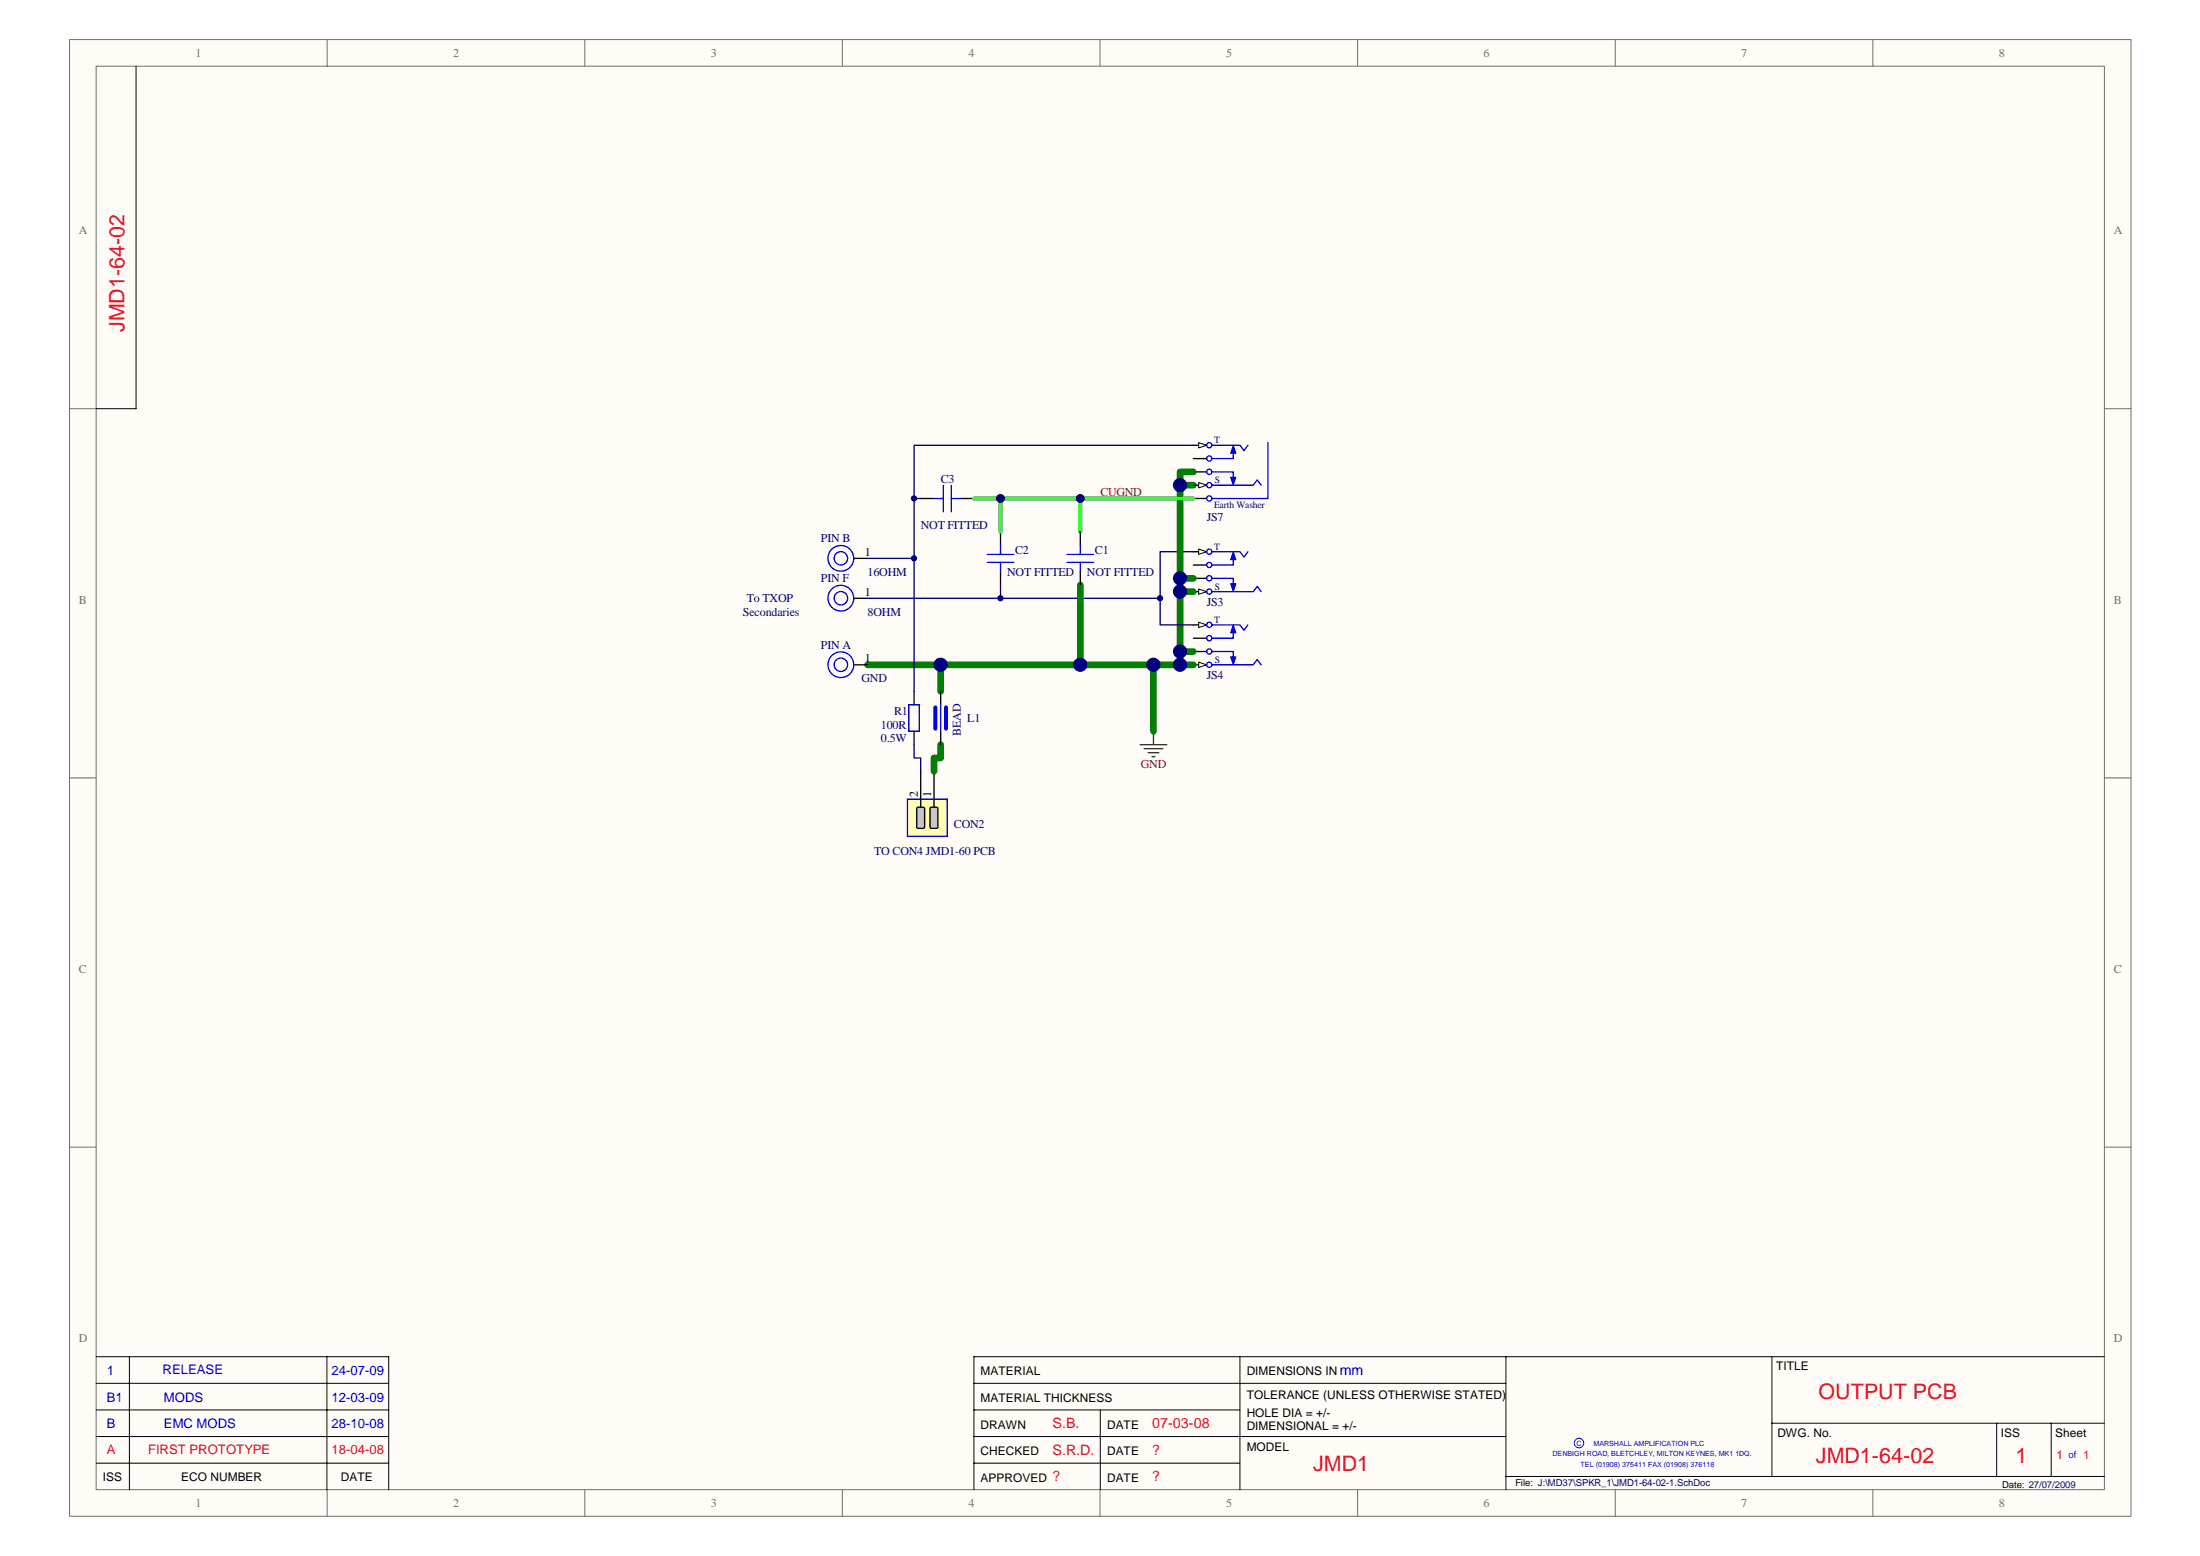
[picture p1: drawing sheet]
<svg xmlns="http://www.w3.org/2000/svg" width="420mm" height="297mm" viewBox="0 0 420 297" stroke-linecap="round" stroke-linejoin="round" font-family="sans-serif">
<path d="M13.3 7.6h393.7v281.9h-393.7z" fill="#fffcf8"/>
<path d="M13.3 7.6h393.7v281.9h-393.7z" fill="none" stroke="#706f64" stroke-width=".19"/>
<path d="M18.4 12.7h383.5v271.7h-383.5z" fill="#fffcf8"/>
<g fill="none" stroke="#706f64" stroke-width=".19">
<path d="M18.4 12.6h383.5v271.8h-383.5zM62.5 7.5v5.1M111.7 7.5v5.1M160.9 7.5v5.1M210.1 7.5v5.1M259.3 7.5v5.1M308.5 7.5v5.1M357.7 7.5v5.1M13.3 78h5.1M401.9 78h5.1M13.3 148.5h5.1M401.9 148.5h5.1"/>
<path d="M13.3 219h5.1M401.9 219h5.1M62.5 284.4v5.1M111.7 284.4v5.1M160.9 284.4v5.1M210.1 284.4v5.1M259.3 284.4v5.1M308.5 284.4v5.1M357.7 284.4v5.1"/>
</g>
<g fill="none" stroke="#000" stroke-width=".19">
<path d="M26 12.6v65.4h-7.6M18.4 259h55.8v25.4M24.7 259v25.4M62.4 259v25.4M236.8 259v25.4M287.6 259h-101.6v25.4M338.4 259v22.9M401.9 259h-114.3v25.4M18.4 264.1h55.8M18.4 269.2h55.8M18.4 274.2h55.8M18.4 279.3h55.8"/>
<path d="M186 264.1h101.6M186 269.2h50.8M186 274.2h101.6M186 279.3h50.8M210.1 269.2v15.2M338.4 271.7h63.5M381.3 271.7v10.2M391.7 271.7v10.2M287.6 281.9h114.3"/>
</g>
<path d="M300.7 275.4a.9 .9 0 0 1 1.3-.7 .9 .9 0 0 1 0 1.5 .9 .9 0 0 1-1.3-.7" fill="none" stroke="#00f" stroke-width=".19"/>
<path d="M227.9 105.3h2.6" fill="none" stroke="#000" stroke-width=".25"/>
<path d="M228.9 104.8l1.6 .5-1.6 .5z" fill="#fffcf8" stroke="#000" stroke-width=".19"/>
<g fill="none" stroke="#00f" stroke-width=".25">
<path d="M231.5 105.3h5.3l.8 1 .7-1"/>
<circle cx="230.9" cy="105.3" r=".5"/>
</g>
<path d="M227.9 112.9h2.6" fill="none" stroke="#000" stroke-width=".25"/>
<path d="M228.9 112.4l1.6 .5-1.6 .6z" fill="#fffcf8" stroke="#000" stroke-width=".19"/>
<g fill="none" stroke="#00f" stroke-width=".25">
<path d="M231.5 112.9h7.8l.8-1 .8 1M231.5 110.4h4v1.8M235.5 106.1v1.8h-4"/>
<circle cx="230.9" cy="112.9" r=".5"/>
<circle cx="230.9" cy="110.4" r=".5"/>
<circle cx="230.9" cy="107.9" r=".5"/>
</g>
<path d="M227.9 110.4h2.6M227.9 107.9h2.6M227.9 119.3h2.6" fill="none" stroke="#000" stroke-width=".25"/>
<g fill="#00f" stroke="#00f" stroke-width=".19">
<path d="M235 111.4h1l-.5 1.5z"/>
<path d="M235.5 105.3l.5 1.5h-1z"/>
</g>
<path d="M228.9 118.8l1.6 .5-1.6 .5z" fill="#fffcf8" stroke="#000" stroke-width=".19"/>
<g fill="none" stroke="#00f" stroke-width=".25">
<path d="M231.5 119.3h5.3l.8 1 .7-1"/>
<circle cx="230.9" cy="119.3" r=".5"/>
</g>
<path d="M227.9 126.9h2.6" fill="none" stroke="#000" stroke-width=".25"/>
<path d="M228.9 126.4l1.6 .5-1.6 .5z" fill="#fffcf8" stroke="#000" stroke-width=".19"/>
<g fill="none" stroke="#00f" stroke-width=".25">
<path d="M161.9 106.6a1.29 1.29 0 0 0-2-1.1 1.29 1.29 0 0 0 0 2.3 1.29 1.29 0 0 0 2-1.1M161.9 114.2a1.29 1.29 0 0 0-2-1 1.29 1.29 0 0 0 0 2.2 1.29 1.29 0 0 0 2-1.1M163 106.8a2.46 2.46 0 0 0-3.3-2.5 2.46 2.46 0 0 0-.8 4.1 2.46 2.46 0 0 0 4-1l.1-.6M163 114.4a2.46 2.46 0 0 0-3.3-2.5 2.46 2.46 0 0 0-.8 4.1 2.46 2.46 0 0 0 4-1l.1-.6M161.9 126.9a1.29 1.29 0 0 0-2-1 1.29 1.29 0 0 0 0 2.2 1.29 1.29 0 0 0 2-1.1M163 127.1a2.46 2.46 0 0 0-3.3-2.5 2.46 2.46 0 0 0-.8 4.1 2.46 2.46 0 0 0 4-1l.1-.6M231.5 126.9h7.8l.8-1 .8 1M231.5 124.4h4v1.8M235.5 120.1v1.7h-4"/>
<circle cx="230.9" cy="124.4" r=".5"/>
<circle cx="230.9" cy="126.9" r=".5"/>
<circle cx="230.9" cy="121.8" r=".5"/>
</g>
<path d="M163.1 106.6h2.6M163.1 114.2h2.6M163.1 126.9h2.6M227.9 124.4h2.6M227.9 121.8h2.6" fill="none" stroke="#000" stroke-width=".25"/>
<g fill="#00f" stroke="#00f" stroke-width=".19">
<path d="M235 125.4h1l-.5 1.5z"/>
<path d="M235.5 119.3l.5 1.5h-1z"/>
</g>
<path d="M220.3 139.6v2.6M217.8 142.2h5M218.5 142.9h3.6M219.3 143.7h2M220 144.4h.5" fill="none" stroke="#800000" stroke-width=".25"/>
<path d="M227.9 92.6h-2.5v20.3M227.9 112.9h-2.5v14M165.7 126.9h54.6v12.7M220.3 126.9h7.6" fill="none" stroke="#008000" stroke-width="1.3"/>
<path d="M174.6 106.6v25.4M227.9 105.3h-6.3v14h6.3" fill="none" stroke="#000080" stroke-width=".25"/>
<path d="M173.3 152.6v7.1h7.6v-7.1z" fill-rule="evenodd" fill="#ffffb0" stroke="#00f" stroke-width=".25"/>
<path d="M175.8 147.2v6.9M178.4 147.2v6.9" fill="none" stroke="#000" stroke-width=".25"/>
<g fill="#c0c0c0" stroke="#000" stroke-width=".25">
<path d="M177.7 154.1h1.2l.2 .2v3.6l-.2 .2h-1l-.3-.2v-3.6z" fill-rule="evenodd"/>
<path d="M175.1 154.2l.2-.1h1l.3 .2v3.6l-.3 .2h-1l-.2-.2z" fill-rule="evenodd"/>
</g>
<path d="M227.9 85h2.6" fill="none" stroke="#000" stroke-width=".25"/>
<path d="M228.9 84.5l1.6 .5-1.6 .5z" fill="#fffcf8" stroke="#000" stroke-width=".19"/>
<path d="M227.9 95.2h2.6M227.9 92.6h2.6" fill="none" stroke="#000" stroke-width=".25"/>
<g fill="none" stroke="#00f" stroke-width=".25">
<path d="M231.5 85h5.3l.8 1 .7-1M231.5 95.2h10.6"/>
<circle cx="230.9" cy="95.2" r=".5"/>
<circle cx="230.9" cy="85" r=".5"/>
</g>
<path d="M228.9 92.1l1.6 .5-1.6 .5z" fill="#fffcf8" stroke="#000" stroke-width=".19"/>
<g fill="none" stroke="#00f" stroke-width=".25">
<path d="M178.4 95.2h1.8M180.2 92.6v5.1M181.7 92.6v5.1M181.7 95.2h1.8M231.5 92.6h7.8l.8-1 .8 1M231.5 90.1h4v1.8M235.5 85.8v1.7h-4M242.1 84.5v10.7M188.5 105.8h5.1M188.5 107.4h5.1M191.1 104.1v1.7M191.1 107.4v1.7"/>
<path d="M203.8 105.8h5.1M203.8 107.4h5.1M206.3 104.1v1.7M206.3 107.4v1.7M173.6 134.5h2v5.1h-2zM179.7 134.5v5.1"/>
<circle cx="230.9" cy="92.6" r=".5"/>
<circle cx="230.9" cy="87.5" r=".5"/>
<circle cx="230.9" cy="90.1" r=".5"/>
</g>
<path d="M175.8 95.2h2.6M183.5 95.2h2.5M227.9 90.1h2.6M227.9 87.5h2.6M191.1 101.5v2.6M191.1 109.1v2.6M206.3 101.5v2.6M206.3 109.1v2.6M174.6 132v2.5M174.6 139.6v2.6M179.7 132v2.5M179.7 139.6v2.6" fill="none" stroke="#000" stroke-width=".25"/>
<g fill="#00f" stroke="#00f" stroke-width=".19">
<path d="M235 91.1h1l-.5 1.5z"/>
<path d="M235.5 85l.5 1.5h-1z"/>
</g>
<path d="M174.6 95.2h1.2M227.9 85h-53.3v21.6h-8.9M165.7 114.2h55.9M191.1 111.7v2.5M174.6 142.2v2.5h1.2v2.5" fill="none" stroke="#000080" stroke-width=".25"/>
<path d="M186 95.2h5.1M206.3 95.2h-15.2v6.3M227.9 95.2h-21.6v6.3" fill="none" stroke="#0f0" stroke-width=".76"/>
<path d="M227.9 90.1h-2.5v2.5M206.3 111.7v15.2M225.4 110.4h2.5M179.7 126.9v5.1M225.4 124.4h2.5M179.7 142.2v2.5h-1.3v2.5" fill="none" stroke="#008000" stroke-width="1.3"/>
<path d="M178.6 135v4.1M180.7 135v4.1" fill="none" stroke="#00f" stroke-width=".76"/>
<g fill="#000080" stroke="#000080" stroke-width=".19">
<circle cx="174.6" cy="106.6" r=".5"/>
<circle cx="174.6" cy="95.2" r=".5"/>
<circle cx="179.6" cy="126.9" r="1.26"/>
<circle cx="191.1" cy="114.2" r=".5"/>
<circle cx="191.1" cy="95.2" r=".75"/>
<circle cx="206.3" cy="126.9" r="1.26"/>
<circle cx="206.3" cy="95.2" r=".75"/>
<circle cx="220.3" cy="126.9" r="1.26"/>
<circle cx="221.5" cy="114.2" r=".5"/>
<circle cx="225.4" cy="126.9" r="1.26"/>
<circle cx="225.4" cy="124.4" r="1.26"/>
<circle cx="225.4" cy="112.9" r="1.26"/>
<circle cx="225.4" cy="110.4" r="1.26"/>
<circle cx="225.4" cy="92.6" r="1.26"/>
</g>
<g font-size="4.1" fill="#ee0e22">
<text x="23.8" y="63.4" transform="rotate(-90 23.8 63.4)">JMD1-64-02</text>
<text x="347.3" y="267">OUTPUT PCB</text>
<text x="250.8" y="280.7">JMD1</text>
<text x="346.8" y="279.2">JMD1-64-02</text>
<text x="384.9" y="279.2">1</text>
</g>
<text font-size="2.7" fill="#00f" x="255.9" y="262.5">mm</text>
<g font-size="2.7" fill="#ee0e22">
<text x="201" y="272.6">S.B.</text>
<text x="220.1" y="272.6">07-03-08</text>
<text x="201" y="277.7">S.R.D.</text>
<text x="220.1" y="277.7">?</text>
<text x="201" y="282.8">?</text>
<text x="220.1" y="282.8">?</text>
</g>
<g font-size="2.5" fill="#00f">
<text x="20.4" y="262.5">1</text>
<text x="31.1" y="262.3">RELEASE</text>
<text x="63.3" y="262.5">24-07-09</text>
<text x="20.4" y="267.6">B1</text>
<text x="31.3" y="267.6">MODS</text>
<text x="63.3" y="267.6">12-03-09</text>
<text x="20.4" y="272.7">B</text>
<text x="31.3" y="272.7">EMC MODS</text>
<text x="63.3" y="272.7">28-10-08</text>
</g>
<g font-size="2.5" fill="#ee0e22">
<text x="20.4" y="277.5">A</text>
<text x="28.3" y="277.5">FIRST PROTOTYPE</text>
<text x="63.3" y="277.5">18-04-08</text>
</g>
<g font-size="2.3" fill="#706f64">
<text x="37.3" y="10.8">1</text>
<text x="86.5" y="10.8">2</text>
<text x="135.8" y="10.8">3</text>
<text x="184.9" y="10.8">4</text>
<text x="234.2" y="10.8">5</text>
<text x="283.3" y="10.8">6</text>
<text x="332.6" y="10.8">7</text>
<text x="381.8" y="10.8">8</text>
<text x="15" y="44.7">A</text>
<text x="403.7" y="44.7">A</text>
<text x="15.1" y="115.2">B</text>
<text x="403.7" y="115.2">B</text>
<text x="15.1" y="185.7">C</text>
<text x="403.7" y="185.7">C</text>
<text x="15" y="256.2">D</text>
<text x="403.7" y="256.2">D</text>
<text x="37.3" y="287.7">1</text>
<text x="86.5" y="287.7">2</text>
<text x="135.8" y="287.7">3</text>
<text x="184.9" y="287.7">4</text>
<text x="234.2" y="287.7">5</text>
<text x="283.3" y="287.7">6</text>
<text x="332.6" y="287.7">7</text>
<text x="381.8" y="287.7">8</text>
</g>
<g font-size="2.3" fill="#000080">
<text x="179.7" y="92.1">C3</text>
<text x="175.8" y="101">NOT FITTED</text>
<text x="230.5" y="99.5">JS7</text>
<text x="156.8" y="103.5">PIN B</text>
<text x="193.9" y="105.8">C2</text>
<text x="209.1" y="105.8">C1</text>
<text x="156.8" y="111.2">PIN F</text>
<text x="165.7" y="109.9">16OHM</text>
<text x="192.4" y="109.9">NOT FITTED</text>
<text x="207.6" y="109.9">NOT FITTED</text>
<text x="141.9" y="117.5">Secondaries</text>
<text x="142.6" y="115">To TXOP</text>
<text x="165.7" y="117.5">8OHM</text>
<text x="230.5" y="115.7">JS3</text>
<text x="156.8" y="123.9">PIN A</text>
<text x="164.5" y="130.2">GND</text>
<text x="230.5" y="129.7">JS4</text>
<text x="170.8" y="136.6">R1</text>
<text x="184.7" y="137.8">L1</text>
<text x="168.2" y="139.1">100R</text>
<text x="168.2" y="141.6">0.5W</text>
<text x="183.5" y="140.5" transform="rotate(-90 183.5 140.5)">BEAD</text>
<text x="182.2" y="158.2">CON2</text>
<text x="167" y="163.2">TO CON4 JMD1-60 PCB</text>
</g>
<g font-size="2.3" fill="#800000">
<text x="210.2" y="94.7">CUGND</text>
<text x="217.9" y="146.7">GND</text>
</g>
<g font-size="2.3">
<text x="165.2" y="106.1">1</text>
<text x="165.2" y="113.7">1</text>
<text x="165.2" y="126.4">1</text>
<text x="175.3" y="152.1" transform="rotate(-90 175.3 152.1)">2</text>
<text x="177.9" y="152.1" transform="rotate(-90 177.9 152.1)">1</text>
<text x="187.3" y="262.6">MATERIAL</text>
<text x="238.1" y="262.6">DIMENSIONS IN</text>
<text x="339.2" y="261.6">TITLE</text>
<text x="187.3" y="267.7">MATERIAL THICKNESS</text>
<text x="238.1" y="267.1">TOLERANCE (UNLESS OTHERWISE STATED)</text>
<text x="187.3" y="272.7">DRAWN</text>
<text x="211.4" y="272.7">DATE</text>
<text x="238.1" y="270.4">HOLE DIA = +/-</text>
<text x="238.1" y="273">DIMENSIONAL = +/-</text>
<text x="339.4" y="274.3">DWG. No.</text>
<text x="382.1" y="274.3">ISS</text>
<text x="392.5" y="274.3">Sheet</text>
<text x="187.3" y="277.8">CHECKED</text>
<text x="211.4" y="277.8">DATE</text>
<text x="238.1" y="277.1">MODEL</text>
<text x="19.6" y="282.6">ISS</text>
<text x="34.6" y="282.6">ECO NUMBER</text>
<text x="65.1" y="282.6">DATE</text>
<text x="187.3" y="282.9">APPROVED</text>
<text x="211.4" y="282.9">DATE</text>
</g>
<g font-size="2.3" fill="#ee0e22">
<text x="392.8" y="278.6">1</text>
<text x="397.9" y="278.6">1</text>
</g>
<g font-size="1.8" fill="#000080">
<text x="231.9" y="84.6">T</text>
<text x="232" y="92.2">S</text>
<text x="231.9" y="97">Earth Washer</text>
<text x="231.9" y="104.9">T</text>
<text x="232" y="112.5">S</text>
<text x="231.9" y="118.9">T</text>
<text x="232" y="126.5">S</text>
</g>
<text font-size="1.8" fill="#00f" x="395.1" y="278.4">of</text>
<g font-size="1.8">
<text x="289.4" y="283.7">File: J:\MD37\SPKR_1\JMD1-64-02-1.SchDoc</text>
<text x="382.4" y="284">Date: 27/07/2009</text>
</g>
<g font-size="1.4" fill="#00f">
<text x="301.1" y="276">C</text>
<text x="304.3" y="276">MARSHALL AMPLIFICATION PLC</text>
<text x="296.5" y="278">DENBIGH ROAD, BLETCHLEY, MILTON KEYNES, MK1 1DQ.</text>
<text x="301.8" y="280">TEL (01908) 375411 FAX (01908) 376118</text>
</g>
</svg>
